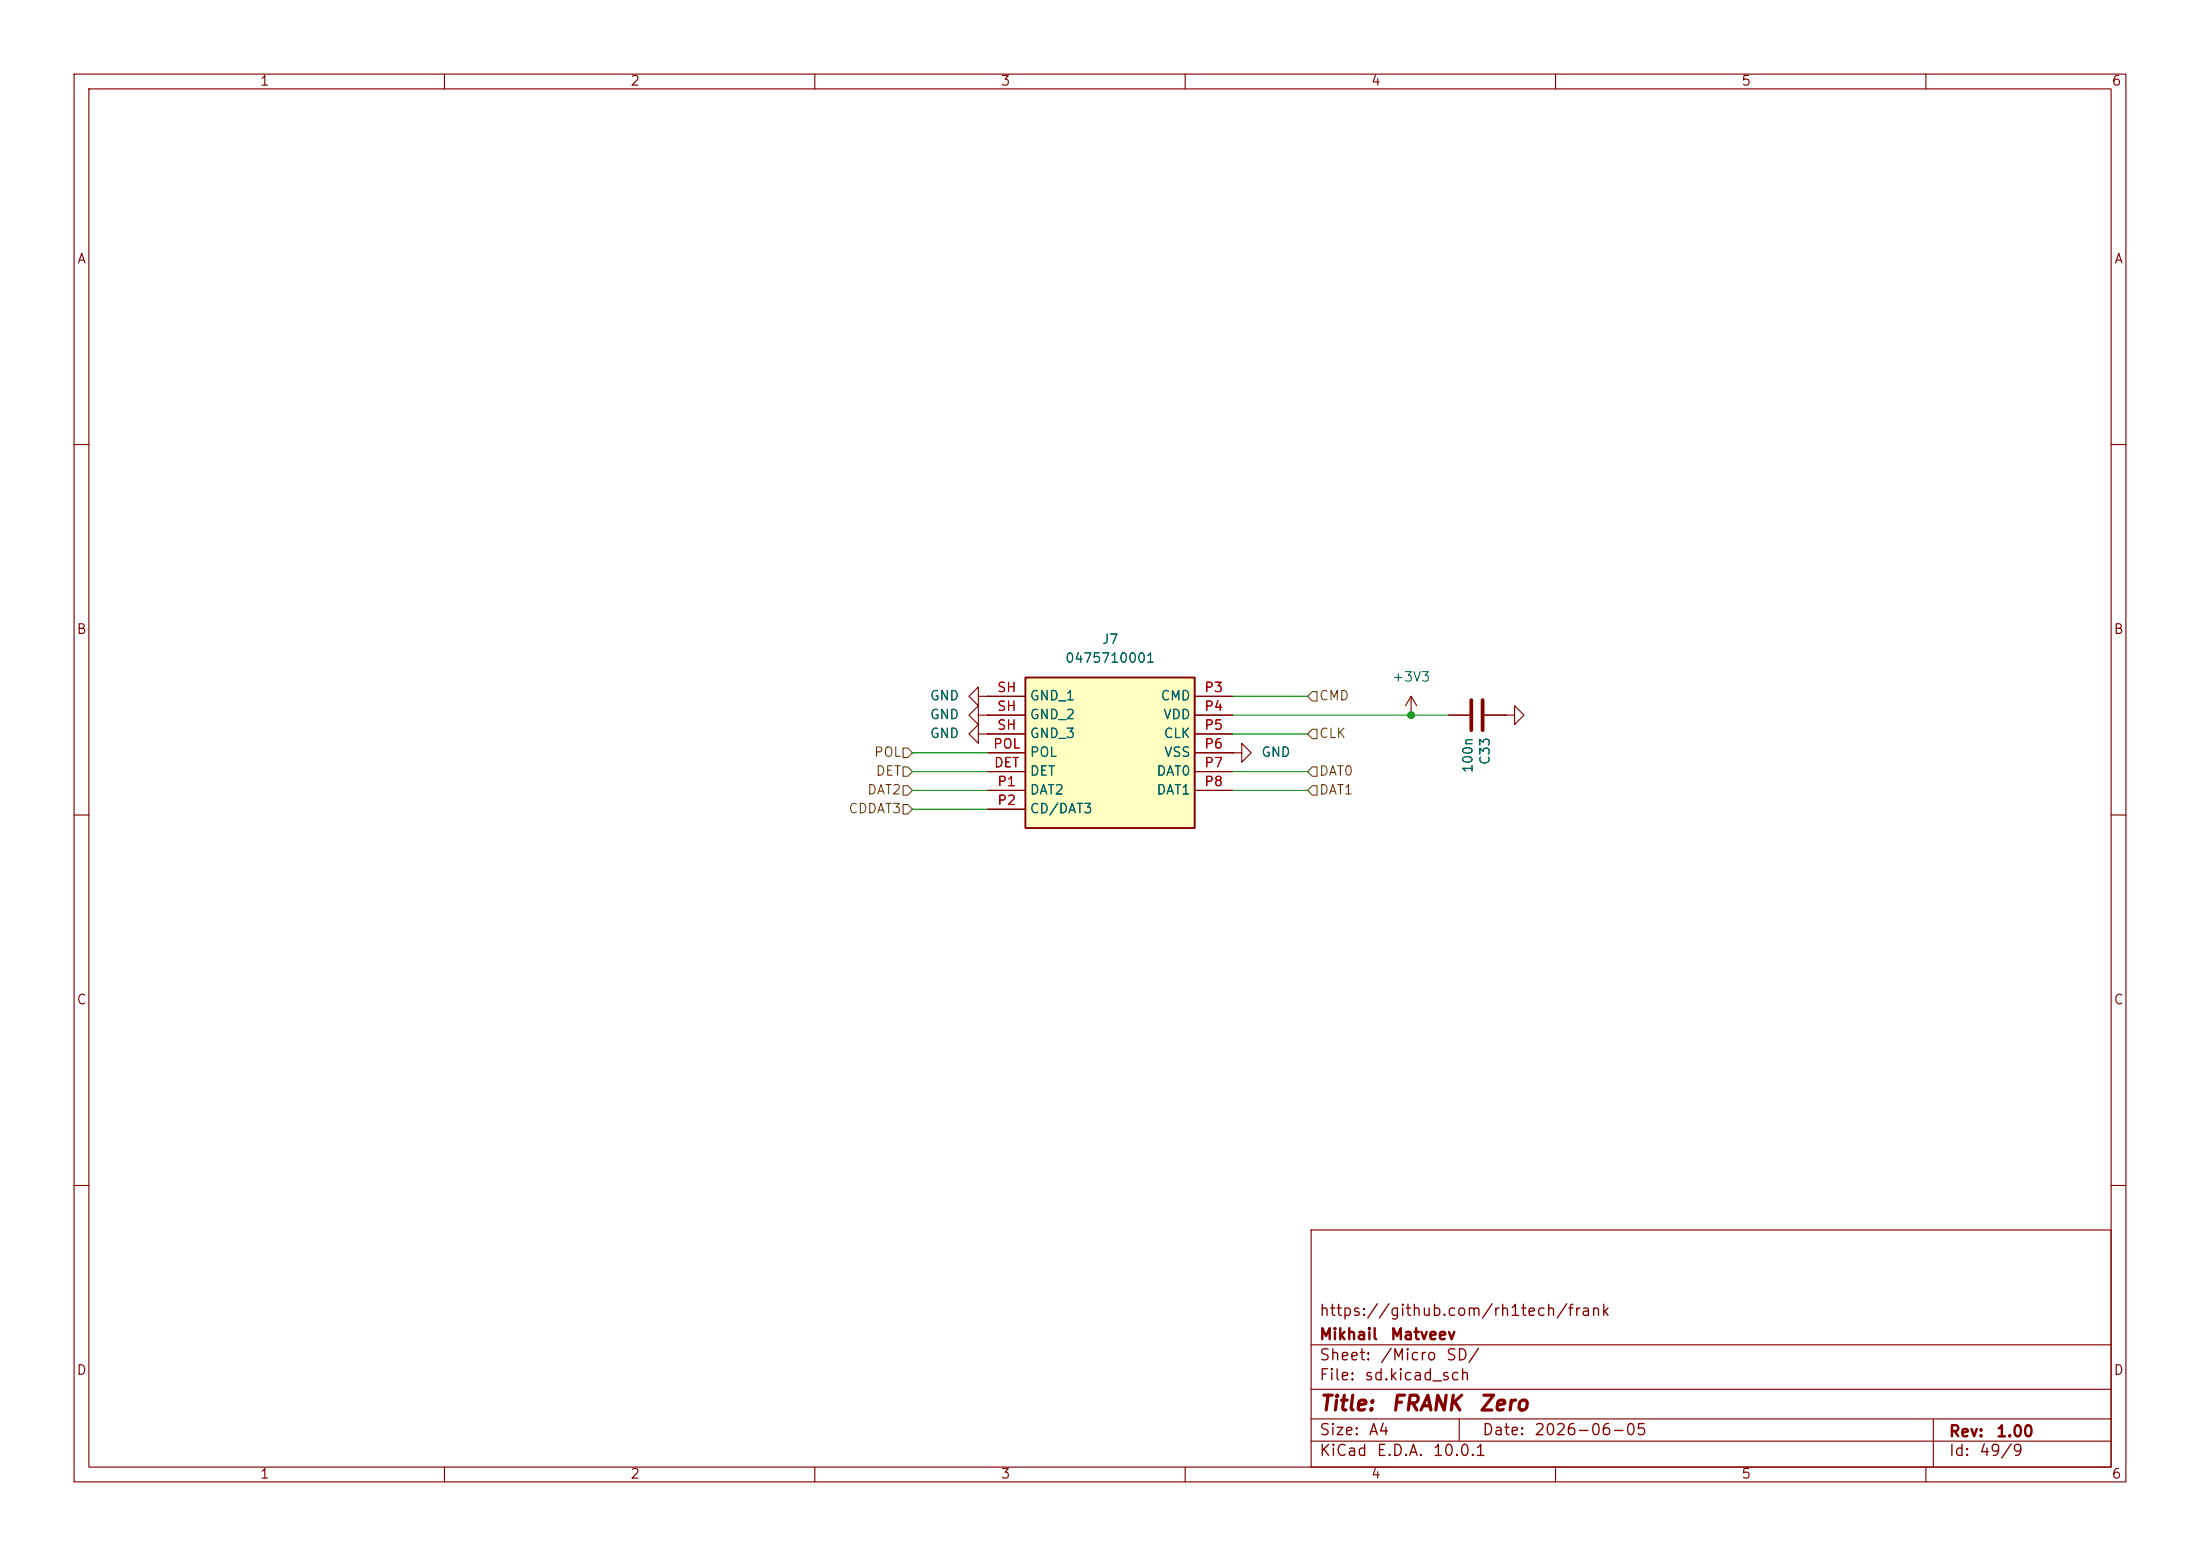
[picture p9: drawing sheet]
<svg xmlns="http://www.w3.org/2000/svg" width="297mm" height="210mm" viewBox="0 0 297 210" stroke-linecap="round" stroke-linejoin="round" font-family="sans-serif">
<g fill="none" stroke="#840000" stroke-width=".15">
<path d="M10 10h277v190h-277zM12 12h273v186h-273zM60 10v2M110 10v2M160 10v2M210 10v2M260 10v2M10 60h2M285 60h2M132.1 99.1v-1.3l-1.3 1.3 1.3 1.2v-1.2h1.2M133.3 99.1h.1M190.5 96.5h.1"/>
<path d="M190.5 94l-.8 1.3M190.5 94l.8 1.3M190.5 94v2.5M195.6 96.5h2.8M200.4 96.5h2.8M203.2 96.5h1.3v-1.2l1.2 1.2-1.2 1.3v-1.3M203.2 96.5h.1M10 110h2M285 110h2M10 160h2M177 166h108v32h-108zM285 160h2"/>
<path d="M60 198v2M110 198v2M160 198v2M177 194.5h108M177 191.5h108M177 187.5h108M177 181.5h108M197 191.5v3M210 198v2M260 198v2M261 191.5v6.5"/>
</g>
<path d="M198.6 94.5v4.1M200.2 94.5v4.1" fill="none" stroke="#840000" stroke-width=".51"/>
<path d="M138.4 91.4h22.9v20.4h-22.9z" fill="#ffffc2"/>
<path d="M138.4 91.4h22.9v20.4h-22.9z" fill="none" stroke="#840000" stroke-width=".25"/>
<g fill="none" stroke="#840000" stroke-width=".15">
<path d="M132.1 94v-1.3l-1.3 1.3 1.3 1.3v-1.3h1.2M132.1 96.5v-1.2l-1.3 1.2 1.3 1.3v-1.3h1.2M133.3 94h.1M133.3 96.5h.1M133.3 99.1h.1M133.3 94h5.1M133.3 96.5h5.1M133.3 99.1h5.1M161.3 94h5.1M161.3 96.5h5.1M161.3 99.1h5.1M195.6 96.5h2.8"/>
<path d="M200.4 96.5h2.8M203.2 96.5h.1M133.3 104.1h5.1M133.3 106.7h5.1M133.3 109.2h5.1M133.3 101.6h5.1M161.3 104.1h5.1M161.3 106.7h5.1M161.3 101.6h5.1M166.4 101.6h1.2v-1.3l1.3 1.3-1.3 1.3v-1.3M166.4 101.6h.1"/>
</g>
<path d="M177.2 93.3h.6v1.3h-.6l-.7-.6zM177.2 98.4h.6v1.3h-.6l-.7-.6zM121.9 101h.7l.6 .6-.6 .6h-.7zM121.9 103.5h.7l.6 .6-.6 .7h-.7zM121.9 108.6h.7l.6 .6-.6 .7h-.7zM121.9 106h.7l.6 .7-.6 .6h-.7zM177.2 103.5h.6v1.3h-.6l-.7-.7zM177.2 106h.6v1.3h-.6l-.7-.6z" fill="none" stroke="#725600" stroke-width=".15"/>
<path d="M166.4 96.5h29.2M166.4 99.1h10.1M166.4 94h10.1M123.2 106.7h10.1M123.2 104.1h10.1M123.2 109.2h10.1M123.2 101.6h10.1M166.4 106.7h10.1M166.4 104.1h10.1" fill="none" stroke="#009600" stroke-width=".15"/>
<circle cx="190.5" cy="96.5" r=".46" fill="#009600" stroke="#009600" stroke-width=".14"/>
<g font-size="2" fill="#840000">
<text x="178" y="190.9">Title:</text>
<text x="187.7" y="190.9">FRANK</text>
<text x="199.5" y="190.9">Zero</text>
</g>
<g font-size="1.5" fill="#840000">
<text x="178" y="178">https://github.com/rh1tech/frank</text>
<text x="178" y="184">Sheet:</text>
<text x="178" y="181.2">Mikhail</text>
<text x="186.2" y="184">/Micro</text>
<text x="187.6" y="181.2">Matveev</text>
<text x="195.1" y="184">SD/</text>
<text x="178" y="186.7">File:</text>
<text x="184.1" y="186.7">sd.kicad_sch</text>
<text x="178" y="196.9">KiCad</text>
<text x="178" y="194.1">Size:</text>
<text x="184.7" y="194.1">A4</text>
<text x="185.7" y="196.9">E.D.A.</text>
<text x="193.3" y="196.9">10.0.1</text>
<text x="200" y="194.1">Date:</text>
<text x="207" y="194.1">2026-06-05</text>
<text x="263" y="194.3">Rev:</text>
<text x="263" y="196.9">Id:</text>
<text x="267.1" y="196.9">49/9</text>
<text x="269.4" y="194.3">1.00</text>
</g>
<g font-size="1.3" fill="#840000">
<text x="35" y="11.9">1</text>
<text x="85" y="11.9">2</text>
<text x="135" y="11.9">3</text>
<text x="185" y="11.9">4</text>
<text x="235" y="11.9">5</text>
<text x="285" y="11.9">6</text>
<text x="10.3" y="35.9">A</text>
<text x="285.3" y="35.9">A</text>
<text x="10.3" y="85.9">B</text>
<text x="285.3" y="85.9">B</text>
<text x="10.3" y="135.9">C</text>
<text x="285.3" y="135.9">C</text>
<text x="10.3" y="185.9">D</text>
<text x="285.3" y="185.9">D</text>
<text x="35" y="199.9">1</text>
<text x="85" y="199.9">2</text>
<text x="135" y="199.9">3</text>
<text x="185" y="199.9">4</text>
<text x="235" y="199.9">5</text>
<text x="285" y="199.9">6</text>
</g>
<g font-size="1.3" fill="#006464">
<text x="143.7" y="89.8">0475710001</text>
<text x="148.7" y="87.2">J7</text>
<text x="125.5" y="94.8">GND</text>
<text x="138.9" y="94.8">GND_1</text>
<text x="156.6" y="94.8">CMD</text>
<text x="187.9" y="92.3">+3V3</text>
<text x="125.5" y="99.9">GND</text>
<text x="125.5" y="97.4">GND</text>
<text x="138.9" y="97.4">GND_2</text>
<text x="138.9" y="99.9">GND_3</text>
<text x="157" y="97.4">VDD</text>
<text x="157" y="99.9">CLK</text>
<text x="138.9" y="105">DET</text>
<text x="138.9" y="107.5">DAT2</text>
<text x="138.9" y="102.5">POL</text>
<text x="156" y="105">DAT0</text>
<text x="156" y="107.5">DAT1</text>
<text x="157.1" y="102.5">VSS</text>
<text x="170.2" y="102.5">GND</text>
<text x="199.1" y="104.4" transform="rotate(-90 199.1 104.4)">100n</text>
<text x="201.4" y="103.3" transform="rotate(-90 201.4 103.3)">C33</text>
<text x="138.9" y="110.1">CD/DAT3</text>
</g>
<g font-size="1.3" fill="#a90000">
<text x="134.5" y="93.7">SH</text>
<text x="162.5" y="93.7">P3</text>
<text x="134" y="101.3">POL</text>
<text x="134.5" y="96.3">SH</text>
<text x="134.5" y="98.8">SH</text>
<text x="162.5" y="96.3">P4</text>
<text x="162.5" y="98.8">P5</text>
<text x="162.5" y="101.3">P6</text>
<text x="134.1" y="103.9">DET</text>
<text x="134.5" y="106.4">P1</text>
<text x="162.5" y="103.9">P7</text>
<text x="162.5" y="106.4">P8</text>
<text x="134.5" y="109">P2</text>
</g>
<g font-size="1.3" fill="#725600">
<text x="178" y="94.8">CMD</text>
<text x="178" y="99.9">CLK</text>
<text x="117" y="107.5">DAT2</text>
<text x="117.9" y="102.5">POL</text>
<text x="118.1" y="105">DET</text>
<text x="178" y="105">DAT0</text>
<text x="178" y="107.5">DAT1</text>
<text x="114.5" y="110.1">CDDAT3</text>
</g>
</svg>
